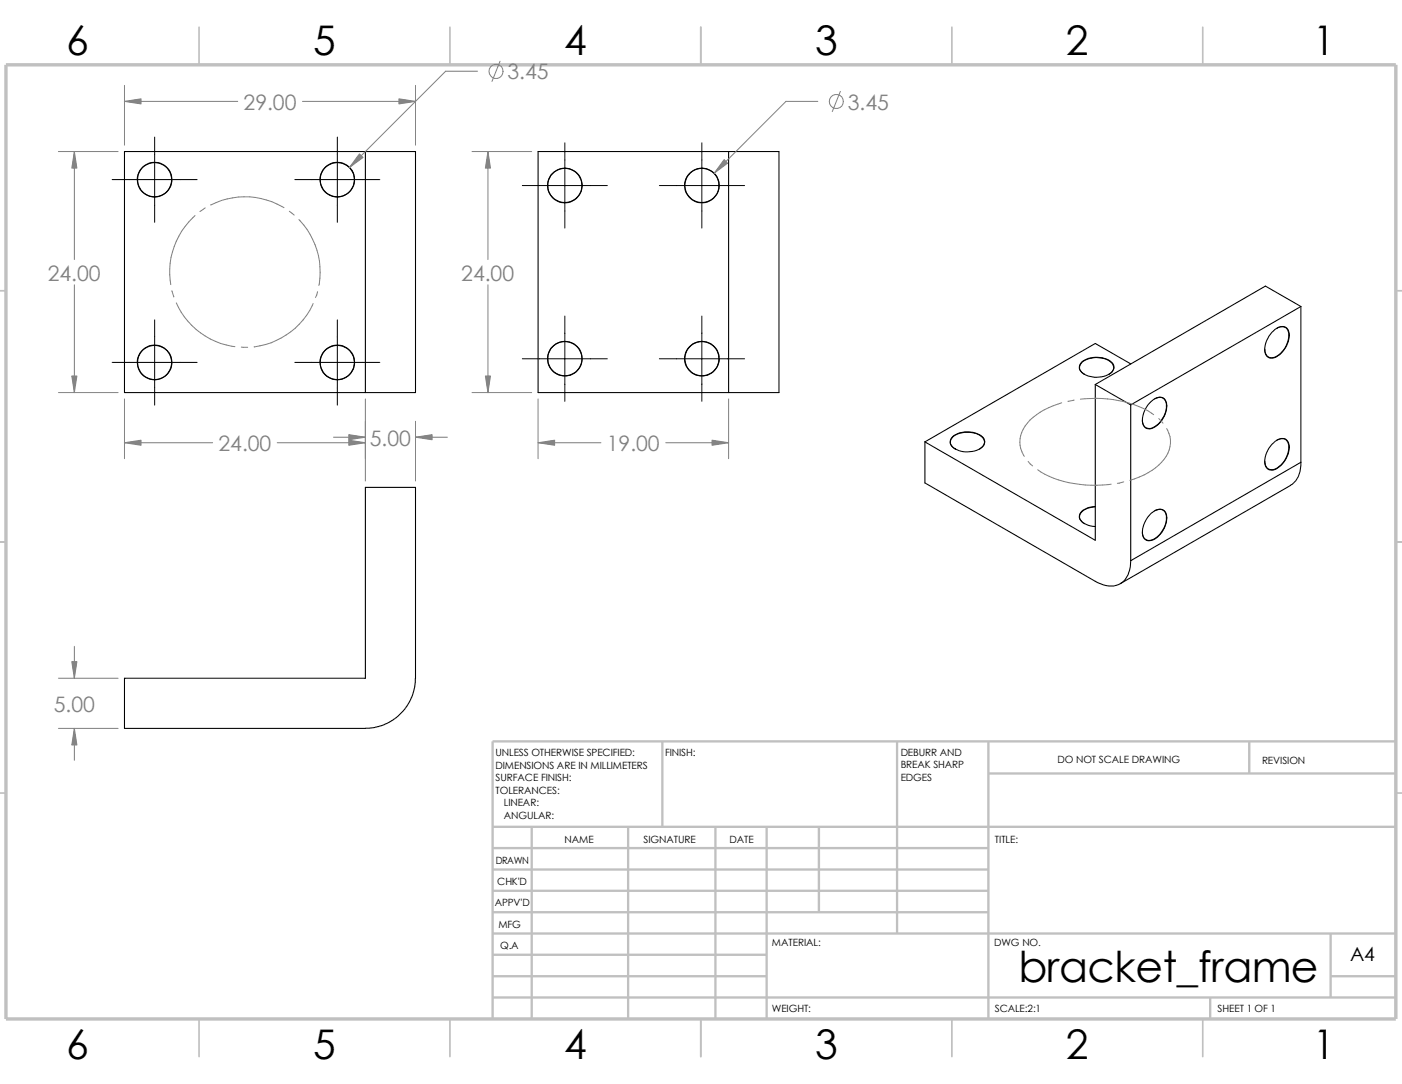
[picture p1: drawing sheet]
<svg xmlns="http://www.w3.org/2000/svg" width="279mm" height="216mm" viewBox="0 0 279 216" stroke-linecap="round" stroke-linejoin="round" font-family="sans-serif">
<g fill="none" stroke="#c0c0c0" stroke-width=".34">
<path d="M39.7 5.4v7.5M89.7 5.4v7.5M139.7 5.4v7.5M189.7 5.4v7.5M239.7 5.4v7.5M-.1 57.9h1.3M278.2 57.9h1.2M-.1 107.9h1.3M278.2 107.9h1.2M-.1 157.9h1.3M278.2 157.9h1.2M39.7 202.9v7.5"/>
<path d="M89.7 202.9v7.5M139.7 202.9v7.5M189.7 202.9v7.5M239.7 202.9v7.5"/>
</g>
<g fill="none" stroke="#c0c0c0" stroke-width=".47">
<path d="M132 147.7v17M178.8 147.7v38.2M197 147.7v55.2M197 154.1h81.2M249 147.7v6.4M278.2 147.7h-180v55.2M98.2 164.7h180M98.2 177.4h98.8M98.2 173.2h98.8M98.2 168.9h98.8M106 164.7v38.2M125.2 164.7v38.2"/>
<path d="M142.6 164.7v38.2M152.8 164.7v38.2M163.2 164.7v17M98.2 198.7h180M98.2 181.7h98.8M98.2 194.4h54.6M98.2 190.2h54.6M98.2 185.9h180M241.2 198.7v4.2M265.2 194.4h13M265.2 185.9v12.8"/>
</g>
<path d="M1.2 12.9h277v190h-277z" fill="none" stroke="#c0c0c0" stroke-width=".68" stroke-linecap="butt"/>
<g fill="none" stroke="#000" stroke-width=".21">
<path d="M24.8 30.2h58v48h-58zM72.8 30.2v48M145.2 30.2h10v48h-10M145.2 30.2h-38v48h38M145.2 30.2v48M215.6 72.1a5 5 0 0 1 6.1 .2 1.52 1.52 0 0 1-1 2.4 4.9 4.9 0 0 1-5.4-.8l-.2-.8 .1-.5zM216.2 74.6a1.49 1.49 0 0 1-1.1-1.5 1.49 1.49 0 0 1 1.2-1.4 4.8 4.8 0 0 1 5.4 .8 1.39 1.39 0 0 1-.8 2.1M218.3 76.6l7 4M218.3 76.6v31l-34-19.6M225.3 72.5l-7-4.1-34 19.6M230.1 79.5a1.45 1.45 0 0 1 1.7-.2 1.45 1.45 0 0 1 .7 1.6 5.1 5.1 0 0 1-3.2 4.4 1.38 1.38 0 0 1-1.6-1.6M253.4 66.2a2.5 2.5 0 0 1 2.8-1 2.52 2.52 0 0 1 .4 3.2 4 4 0 0 1-3.4 2.9 1.75 1.75 0 0 1-1.1-2.3l.4-1.3z"/>
<path d="M254.5 65.4a1.46 1.46 0 0 1 1.7-.2 1.46 1.46 0 0 1 .7 1.6 4.9 4.9 0 0 1-3.2 4.4 1.42 1.42 0 0 1-1.6-1.6M259.2 61l-33.9 19.6M259.2 61v31.1M259.2 61l-7-4-33.9 19.6M184.3 88v8.2l34 19.6a4.8 4.8 0 0 0 5.3 .2 5.2 5.2 0 0 0 1.7-4.3M189.9 87a5 5 0 0 1 6 .1 1.52 1.52 0 0 1-.9 2.4 4.6 4.6 0 0 1-5.6-1v-.8zM190.4 89.5a1.51 1.51 0 0 1-1-1.6 1.51 1.51 0 0 1 1.1-1.3 4.8 4.8 0 0 1 5.5 .7 1.46 1.46 0 0 1-.8 2.2M225.3 80.6v31.1M229.4 80a2.11 2.11 0 0 1 2.6-.6 3.1 3.1 0 0 1 0 3.5 4.2 4.2 0 0 1-2.9 2.5 1.67 1.67 0 0 1-1.4-2.3 5.7 5.7 0 0 1 1.7-3.1zM253.4 88.5a2.62 2.62 0 0 1 2.8-1 2.6 2.6 0 0 1 .4 3.2 4.4 4.4 0 0 1-3.2 2.9 1.67 1.67 0 0 1-1.3-2.3l.4-1.3zM254.5 87.7a1.48 1.48 0 0 1 1.7-.2 1.48 1.48 0 0 1 .7 1.6 4.9 4.9 0 0 1-3.2 4.5 1.42 1.42 0 0 1-1.6-1.7M259.2 92.1a4.9 4.9 0 0 1-2 4.6l-33.9 19.5"/>
<path d="M259.2 92.1l-33.9 19.6M218.3 100.9a3.3 3.3 0 0 0-3.2 1.7 1.69 1.69 0 0 0 1.4 1.8l.8 .3 1 .2M218.3 101a3.1 3.1 0 0 0-3.2 1.8l.1 .6 .4 .5 .6 .4M229.4 102.3a2.16 2.16 0 0 1 2.6-.6 3.1 3.1 0 0 1 0 3.5 3.9 3.9 0 0 1-3.2 2.5 1.95 1.95 0 0 1-1-2.7l.7-1.7zM230.1 101.8a1.45 1.45 0 0 1 1.7-.2 1.45 1.45 0 0 1 .7 1.6 4.9 4.9 0 0 1-3.2 4.4 1.38 1.38 0 0 1-1.6-1.7M24.8 135.1h48v-38h10v38.8l-.5 2.3-.7 1.6-1.3 1.8-1.9 1.8-2.5 1.2-1.5 .3-1.6 .2h-48z"/>
<circle cx="30.8" cy="35.8" r="3.4"/>
<circle cx="30.8" cy="35.8" r="3.5"/>
<circle cx="67.2" cy="35.8" r="3.4"/>
<circle cx="67.2" cy="35.8" r="3.5"/>
<circle cx="112.6" cy="36.9" r="3.5"/>
<circle cx="112.6" cy="36.9" r="3.4"/>
<circle cx="139.9" cy="36.9" r="3.5"/>
<circle cx="139.9" cy="36.9" r="3.4"/>
<circle cx="30.8" cy="72.2" r="3.4"/>
<circle cx="30.8" cy="72.2" r="3.5"/>
<circle cx="67.2" cy="72.2" r="3.4"/>
<circle cx="67.2" cy="72.2" r="3.5"/>
<circle cx="112.6" cy="71.4" r="3.5"/>
<circle cx="112.6" cy="71.4" r="3.4"/>
<circle cx="139.9" cy="71.4" r="3.5"/>
<circle cx="139.9" cy="71.4" r="3.4"/>
</g>
<g fill="none" stroke="#808080" stroke-width=".2">
<path d="M24.8 17v11.9M82.8 17v11.9M95.2 14.2h-6.4l-19.2 19.2M99.7 12.2l-1.7 4M167.5 18.2l-1.6 4M11.6 30.2h11.9M14.8 30.2v21.5M24.8 20.2h22.6M60.3 20.2h22.5M94.1 30.2h11.9M97.2 30.2v21.5M163 20.2h-6.4l-14.3 14.3"/>
<path d="M14.8 56.7v21.5M34.2 57.9l.4 1.2M38.9 42.9a15.2 15.2 0 0 0-4.9 13.8M40.9 41.4l-1.1 .7M42 40.8a15.2 15.2 0 0 1 14.6 .6M57.7 42.1l.9 .7M59.6 43.7a14.9 14.9 0 0 1 3.9 13.2M63.3 58.1l-.4 1.2M97.2 56.7v21.5M11.6 78.2h11.9M24.8 79.5v11.9M35.1 60.3a15 15 0 0 0 11.7 8.7"/>
<path d="M48.1 69.1l1.3 .1M62.4 60.5a14.9 14.9 0 0 1-11.8 8.6M72.8 79.5v16.3M94.1 78.2h11.9M107.2 79.5v11.9M145.2 79.5v11.9M214 79.7l-1.2 .2M215.3 79.5a21.5 21.5 0 0 1 14.6 3.1M24.8 88.2h17.6M55.2 88.2h17.6M66.5 87.1h6.3M82.8 83.9v11.9"/>
<path d="M82.8 87.1h6.4M107.2 88.2h12.6M132.7 88.2h12.5M204.9 91.9l.9 .9M206.8 93.6a21.3 21.3 0 0 0 14.6 2.8M211.6 80.2a13.3 13.3 0 0 0-7.3 4.6 5.2 5.2 0 0 0-.2 6.1M223.9 96l-1.2 .3M230.9 83.4l.9 .9M232.5 85.3a5.6 5.6 0 0 1-1.6 7.3l-1.3 1.1-1.6 .9-2.8 1.1M11.6 135.1h11.9M14.8 128.7v6.4M11.6 145.1h11.9"/>
<path d="M14.8 145.1v6.3"/>
<circle cx="98.8" cy="14.2" r="1.41"/>
<circle cx="166.7" cy="20.2" r="1.4"/>
</g>
<g fill="none" stroke="#000" stroke-width=".2">
<path d="M22.4 35.8h16.9M30.8 27.3v17M58.8 35.8h16.9M67.2 27.3v17M104.1 37h16.9M112.6 28.4v17M131.4 37h17M139.9 28.4v17M22.4 72.2h16.9M30.8 63.7v17M58.8 72.2h16.9M67.2 63.7v17"/>
<path d="M104.1 71.5h16.9M112.6 62.9v17M131.4 71.5h17M139.9 62.9v17"/>
</g>
<g fill="#808080" stroke="#808080" stroke-width=".2">
<path d="M14.3 74.9h1l-.5 3.3z"/>
<path d="M14.8 30.2l.5 3.3h-1z"/>
<path d="M24.8 20.2l3.3-.5v1z"/>
<path d="M69.5 87.7l3.3 .5-3.3 .5z"/>
<path d="M79.5 19.7l3.3 .5-3.3 .5z"/>
<path d="M24.8 88.2l3.3-.5v1z"/>
<path d="M71.6 30.6l.7 .8-2.7 2z"/>
<path d="M97.2 30.2l.5 3.3h-1z"/>
<path d="M141.9 87.7l3.3 .5-3.3 .5z"/>
<path d="M96.7 74.9h1l-.5 3.3z"/>
<path d="M107.2 88.2l3.3-.5v1z"/>
<path d="M144.3 31.8l.7 .7-2.7 2z"/>
<path d="M14.3 131.8h1l-.5 3.3z"/>
<path d="M14.8 145.1l.5 3.3h-1z"/>
<path d="M82.8 87.1l3.3-.5v1z"/>
<path d="M69.5 86.6l3.3 .5-3.3 .5z"/>
</g>
<text font-size="8.5" x="202.9" y="195.7">bracket_frame</text>
<g font-size="8.1">
<text x="13.2" y="10.9">6</text>
<text x="62.4" y="10.9">5</text>
<text x="112.4" y="10.9">4</text>
<text x="162.4" y="10.9">3</text>
<text x="212.4" y="10.9">2</text>
<text x="261.7" y="10.9">1</text>
<text x="13.2" y="210.9">6</text>
<text x="62.4" y="210.9">5</text>
<text x="112.4" y="210.9">4</text>
<text x="162.4" y="210.9">3</text>
<text x="212.4" y="210.9">2</text>
<text x="261.7" y="210.9">1</text>
</g>
<g font-size="4.2" fill="#808080">
<text x="101.1" y="15.8">3.45</text>
<text x="48.5" y="21.8">29.00</text>
<text x="169" y="21.8">3.45</text>
<text x="9.5" y="55.9">24.00</text>
<text x="91.9" y="55.9">24.00</text>
<text x="43.5" y="89.9">24.00</text>
<text x="73.7" y="88.8">5.00</text>
<text x="120.9" y="89.9">19.00</text>
<text x="10.7" y="141.8">5.00</text>
</g>
<text font-size="3.9" x="269.1" y="191.5">A4</text>
<g font-size="2">
<text x="98.8" y="150.6">UNLESS OTHERWISE SPECIFIED:</text>
<text x="98.8" y="153.1">DIMENSIONS ARE IN MILLIMETERS</text>
<text x="98.8" y="155.6">SURFACE FINISH:</text>
<text x="132.5" y="150.6">FINISH:</text>
<text x="179.5" y="155.5">EDGES</text>
<text x="179.5" y="150.5">DEBURR AND</text>
<text x="179.5" y="153">BREAK SHARP</text>
<text x="210.8" y="151.9">DO NOT SCALE DRAWING</text>
<text x="251.5" y="152.1">REVISION</text>
<text x="98.8" y="158.1">TOLERANCES:</text>
<text x="100.4" y="160.6">LINEAR:</text>
<text x="100.4" y="163.1">ANGULAR:</text>
<text x="112.5" y="168">NAME</text>
<text x="128.2" y="167.9">SIGNATURE</text>
<text x="145.4" y="167.9">DATE</text>
<text x="198.3" y="167.9">TITLE:</text>
<text x="98.8" y="172.1">DRAWN</text>
<text x="99.1" y="176.3">CHK'D</text>
<text x="98.6" y="180.4">APPV'D</text>
<text x="99.3" y="184.8">MFG</text>
<text x="99.7" y="189">Q.A</text>
<text x="153.8" y="188.5">MATERIAL:</text>
<text x="198.1" y="188.5">DWG NO.</text>
<text x="153.8" y="201.5">WEIGHT:</text>
<text x="198.2" y="201.6">SCALE:2:1</text>
<text x="242.7" y="201.6">SHEET 1 OF 1</text>
</g>
</svg>
